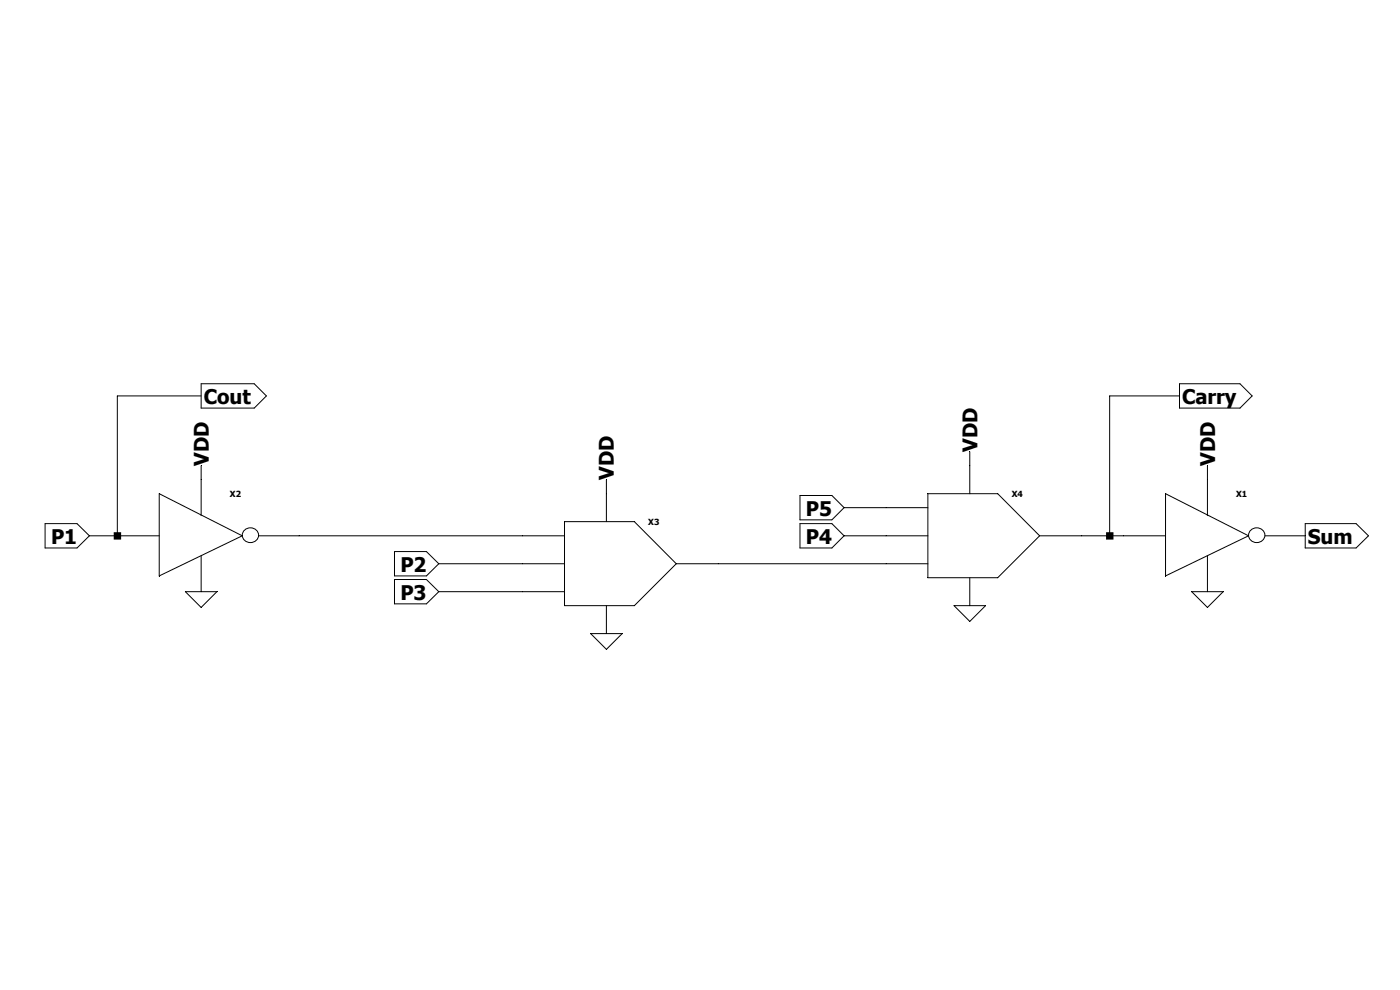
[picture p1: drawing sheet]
<svg xmlns="http://www.w3.org/2000/svg" width="297mm" height="210mm" viewBox="0 0 297 210" stroke-linecap="round" stroke-linejoin="round" font-family="sans-serif">
<g fill="none" stroke="#000" stroke-width=".21">
<path d="M42.7 81.4h11.2l2.6 2.6-2.6 2.6h-11.2zM42.7 98.8v10.6M42.7 84h-17.8v29.7M205.7 95.8v8.9M250.2 81.4h12.9l2.5 2.6-2.5 2.6h-12.9zM250.2 84h-14.8v29.7M256.2 98.8v10.6M9.6 111.1h6.7l2.7 2.6-2.7 2.5h-6.7zM19 113.7h14.8M33.8 104.7l17.6 9-17.6 8.5zM42.7 117.9v7.6M51.9 112.4a1.63 1.63 0 0 1 2.5 0 1.63 1.63 0 0 1-.4 2.5 1.63 1.63 0 0 1-2.1-.3 1.63 1.63 0 0 1 0-2.2z"/>
<path d="M54.9 113.7h64.9M83.7 117h6.8l2.6 2.6-2.6 2.6h-6.8zM93.1 119.6h26.7M119.8 110.7h14.8l8.9 8.9-8.9 8.9h-14.8zM128.7 101.8v8.9M143.5 119.6h53.3M169.7 111.1h6.8l2.6 2.6-2.6 2.5h-6.8zM169.7 105.1h6.8l2.6 2.6-2.6 2.6h-6.8zM179.1 113.7h17.7M179.1 107.7h17.7M196.8 104.7h14.9l8.9 9-8.9 8.9h-14.9zM220.6 113.7h26.7"/>
<path d="M247.3 104.7l17.6 9-17.6 8.5zM256.2 117.9v7.6M265.4 112.4a1.63 1.63 0 0 1 2.5 0 1.63 1.63 0 0 1-.4 2.5 1.63 1.63 0 0 1-2.2-.3 1.63 1.63 0 0 1 .1-2.2zM268.4 113.7h8.5M276.9 111.1h10.8l2.6 2.6-2.6 2.5h-10.8zM39.3 125.5h6.7l-3.3 3.4zM83.7 122.9h6.8l2.6 2.6-2.6 2.6h-6.8zM93.1 125.5h26.7M125.3 134.4h6.7l-3.3 3.4zM128.7 128.5v5.9M202.4 128.5h6.7l-3.4 3.3zM205.7 122.6v5.9"/>
<path d="M252.8 125.5h6.7l-3.3 3.4z"/>
</g>
<path d="M24.1 112.9h1.6v1.6h-1.6zM234.7 112.9h1.5v1.6h-1.5z" fill-rule="evenodd" fill="#000"/>
<g font-size="4.3">
<text x="43.2" y="85.7">Cout</text>
<text x="250.8" y="85.7">Carry</text>
<text x="207.4" y="95.8" transform="rotate(-90 207.4 95.8)">VDD</text>
<text x="44.3" y="98.8" transform="rotate(-90 44.3 98.8)">VDD</text>
<text x="130.3" y="101.8" transform="rotate(-90 130.3 101.8)">VDD</text>
<text x="257.8" y="98.8" transform="rotate(-90 257.8 98.8)">VDD</text>
<text x="171" y="109.4">P5</text>
<text x="10.8" y="115.4">P1</text>
<text x="171" y="115.4">P4</text>
<text x="277.5" y="115.4">Sum</text>
<text x="85" y="121.3">P2</text>
<text x="85" y="127.2">P3</text>
</g>
<g font-size="1.8">
<text x="48.8" y="105.5">X2</text>
<text x="214.6" y="105.5">X4</text>
<text x="262.3" y="105.5">X1</text>
<text x="137.5" y="111.4">X3</text>
</g>
</svg>
